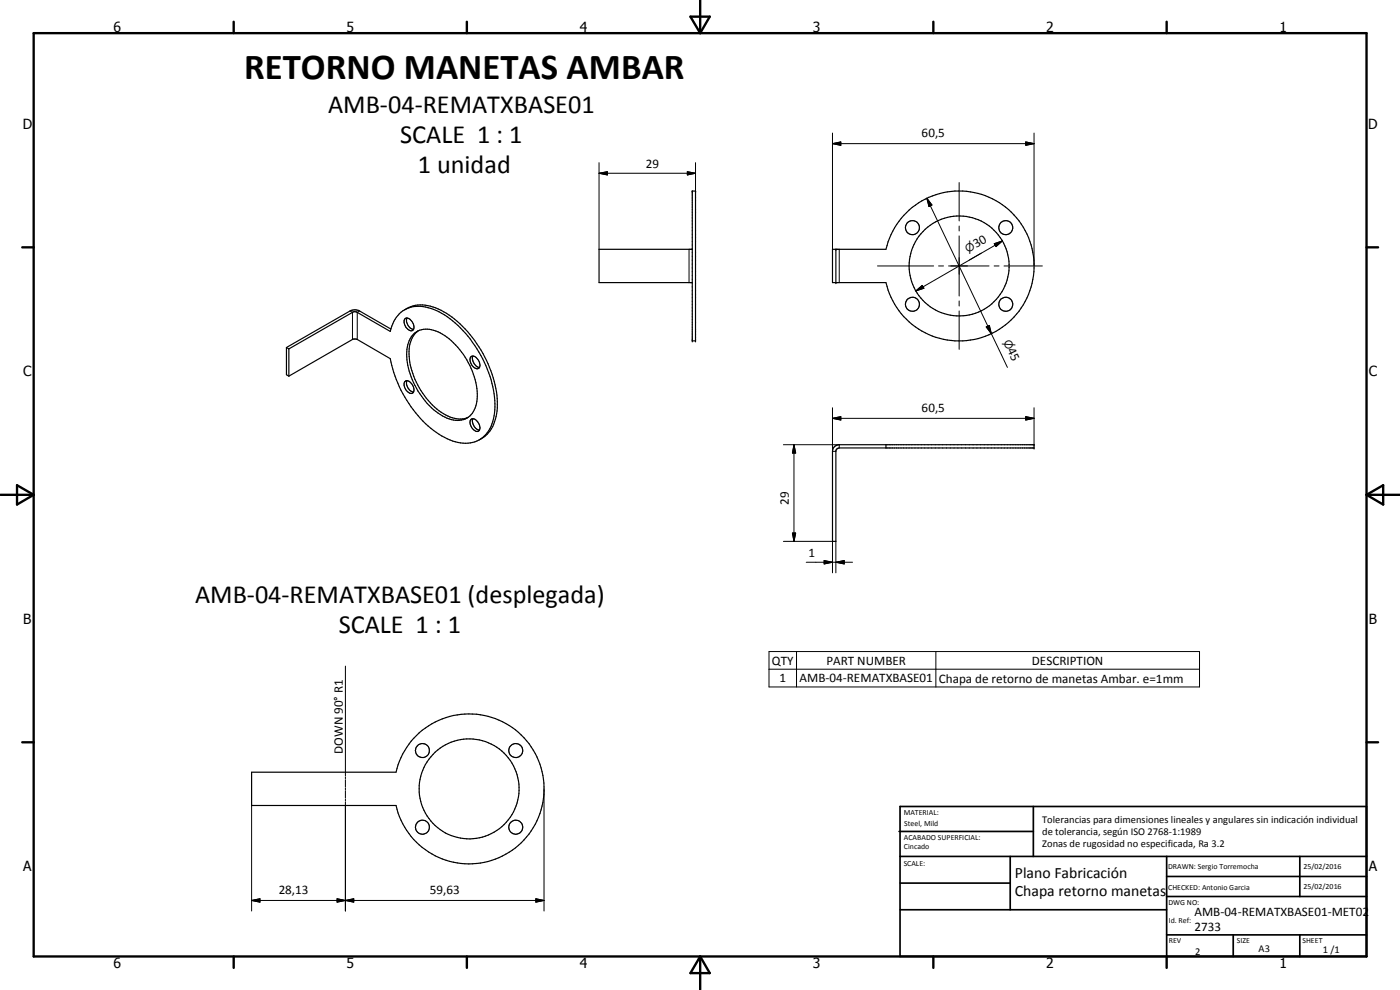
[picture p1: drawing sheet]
<svg xmlns="http://www.w3.org/2000/svg" width="420mm" height="297mm" viewBox="0 0 420 297" stroke-linecap="round" stroke-linejoin="round" font-family="sans-serif">
<g fill="none" stroke="#000" stroke-width=".35">
<path d="M207.8 57.3h.9v45h-.9zM207.8 74.8h-28v10h28M249.8 74.8h16.1a22.5 22.5 0 0 1 34.6-13.6 22.5 22.5 0 0 1 0 37.2 22.5 22.5 0 0 1-34.6-13.6h-16.1zM250.9 74.8v10M117.3 98.7l-9.4-5.4a3.1 3.1 0 0 0-2.8 0l-19.1 11M121.4 95.8a1.19 1.19 0 0 1 2 .4 1.97 1.97 0 0 1 .2 3 2.64 2.64 0 0 1-2.2-3.4zM121.4 93a10.3 10.3 0 0 1 11 .1 34.9 34.9 0 0 1 15.9 21.3 18.2 18.2 0 0 1-.8 14.3l-1.3 1.6-2.3 1.7M122.1 95.4a2.8 2.8 0 0 0 2 3.4M125.5 99.2a8.9 8.9 0 0 0-2.6 8.6 23.1 23.1 0 0 0 11.5 17 7 7 0 0 0 6.1 .4M86 104.3v8.1l.7 .5M86 104.3l.7 .4M86.7 104.7l19.7-11.2 .6 .1 10.1 5.8a8.6 8.6 0 0 1 9.1-7.5 21.3 21.3 0 0 1 13.5 8.1 34.6 34.6 0 0 1 8.8 23 10.2 10.2 0 0 1-5.4 9.3 11.6 11.6 0 0 1-10.5-1.5 35.4 35.4 0 0 1-15.5-23.2l-9.9-5.7-1-.2-19.5 11.2"/>
<path d="M86.7 104.7v8.2M121.4 114.6l.3-.3a2.43 2.43 0 0 1 2.1 3.6 2.42 2.42 0 0 1-2.5-2.3zM122.1 114.2a2.8 2.8 0 0 0 2 3.4M124.1 100.2a7 7 0 0 1 8.7 .1 22.5 22.5 0 0 1 10.3 20.1 5.9 5.9 0 0 1-8.3 5.3 21 21 0 0 1-11.4-12.6 14.8 14.8 0 0 1-.3-11.5zM141.4 107a2.39 2.39 0 0 1 2.6 3 .97 .97 0 0 1-.8 .7 .97 .97 0 0 1-1-.5 2.52 2.52 0 0 1-.8-3.2zM141.9 106.8a2.83 2.83 0 0 0 2 3.4M141.4 125.8a1.62 1.62 0 0 1 2.2 1.2 1.61 1.61 0 0 1-.2 2.5 2.61 2.61 0 0 1-2-3.7zM141.9 125.6a2.87 2.87 0 0 0 2 3.5M250.3 134.2l.9-.6 .7-.2h58.4v1l-58.9 .1-.5 .7v27.2h-1.1v-27zM265.9 133.4v1M75.5 231.7h43.4a22.5 22.5 0 0 1 34.6-13.6 22.5 22.5 0 0 1 0 37.2 22.5 22.5 0 0 1-34.6-13.6h-43.4z"/>
<circle cx="273.8" cy="68.3" r="2.11"/>
<circle cx="287.8" cy="79.8" r="15"/>
<circle cx="301.8" cy="68.3" r="2.12"/>
<circle cx="273.8" cy="91.3" r="2.1"/>
<circle cx="301.9" cy="91.3" r="2.1"/>
<circle cx="126.8" cy="225.2" r="2.1"/>
<circle cx="140.8" cy="236.7" r="15"/>
<circle cx="154.8" cy="225.2" r="2.11"/>
<circle cx="126.8" cy="248.2" r="2.09"/>
<circle cx="154.8" cy="248.2" r="2.1"/>
</g>
<g fill="#000">
<circle cx="207.8" cy="57.3" r=".18"/>
<circle cx="208.7" cy="57.3" r=".18"/>
<circle cx="250.9" cy="74.8" r=".18"/>
<circle cx="250.9" cy="84.8" r=".18"/>
<circle cx="207.8" cy="102.3" r=".18"/>
<circle cx="208.7" cy="102.3" r=".18"/>
<circle cx="310.3" cy="134.4" r=".18"/>
<circle cx="310.3" cy="133.4" r=".18"/>
</g>
<g fill="none" stroke="#000" stroke-width=".3">
<path d="M249.8 39.9v34.9M310.3 39.9v39.8M179.8 52l2.5-.5v1zM179.8 52h28.9M179.8 48.8v26M206.3 51.5l2.4 .5-2.4 .5zM208.7 48.8v8.5M249.8 43.1l2.5-.5v1zM249.8 43.1h60.5M278.2 59.5l1.5 2-.9 .5zM278.2 59.5l19.3 40.6M287.9 54.8v11.5"/>
<path d="M307.8 42.6l2.5 .5-2.5 .5zM206.8 74.8v10M251.9 74.8v10M263.3 79.8h16.9M281.7 79.8h1.5M284.7 79.8h12.1M287.9 67.8v1.5M287.9 70.8v18M294.5 75.9l-3.6 2.1M298.4 79.8h1.4M298.4 73.1l2.4-.8-1.9 1.7zM300.8 72.3l-25.9 15"/>
<path d="M301.3 79.8h11.5M105.1 93.3l.7 .4v8.2M107.9 93.3l-.7 .4v8.2M274.9 87.3l1.9-1.7 .5 .9zM287.9 90.3v1.5M287.9 93.3v11.5M296 98.1l.9-.4 .6 2.4zM297.5 100.1l4.8 10.1M235.1 133.4h16.8v1M238.3 133.4l.5 2.5h-1zM238.3 133.4v29M249.8 125.5l2.5-.5v1z"/>
<path d="M249.8 122.3v13.1h1.1M249.8 125.5h60.5M307.8 125l2.5 .5-2.5 .5zM310.3 122.3v11.1M237.8 159.9h1l-.5 2.5zM235.1 162.4h14.7v9.5M242 168.7h13.9M247.3 168.2l2.5 .5-2.5 .5zM250.9 168.7l2.5-.5v1zM250.9 162.4v9.5M103.7 199.9v32.9M230.8 195.5h129.2v10.6h-129.2z"/>
<path d="M239 195.5v10.6M280.9 195.5v10.6M230.8 200.8h129.2M103.7 233.1v.5M103.7 233.9v2.2M103.7 236.4v.6M103.7 237.2v2.3M103.7 239.8v.5M163.3 236.7v36.6M75.5 241.7v31.6M103.7 240.6v32.7M75.5 270.2l2.5-.5v1z"/>
<path d="M75.5 270.2h87.8M101.2 269.7l2.5 .5-2.5 .5zM101.2 269.7l5 1v-1l-5 1zM103.7 270.2l2.5-.5v1zM160.8 269.7l2.5 .5-2.5 .5z"/>
</g>
<g fill="none" stroke="#000" stroke-width=".71">
<path d="M10.1 9.9h400v277.1h-400zM70.1 6.5v3.4M140.1 6.5v3.4M207.2 5h5.8l-2.9 4.9zM210.1 0v9.9M280.1 6.5v3.4M350.1 6.5v3.4M6.7 74.2h3.4M410.1 74.2h3.5M.1 148.5h10M5.1 145.6l5 2.9-5 2.9zM410.1 148.5h10"/>
<path d="M410.1 148.5l5-2.9v5.8zM6.7 222.7h3.4M410.1 222.7h3.5M70.1 287v3.4M140.1 287v3.4M210.1 287v10M210.1 287l2.9 5h-5.8zM280.1 287v3.4M350.1 287v3.4"/>
</g>
<g fill="none" stroke="#000" stroke-width=".51">
<path d="M269.8 249.5h40.3M270.1 242h140v45h-140zM270.1 257h140M303.2 257v16M310.1 242v15M350.1 257v30M390.1 257v12M270.1 265h33.1M270.1 273h80M350.1 269h60M350.1 263h60M350.1 280.5h60"/>
<path d="M370.1 280.5v6.5M390.1 280.5v6.5"/>
</g>
<g fill="#000">
<path d="M179.8 52l2.5-.5v1zM206.3 51.5l2.4 .5-2.4 .5zM249.8 43.1l2.5-.5v1zM307.8 42.6l2.5 .5-2.5 .5zM278.2 59.5l1.5 2-.9 .5zM298.4 73.1l2.4-.8-1.9 1.7zM274.9 87.3l1.9-1.7 .5 .9zM296 98.1l.9-.4 .6 2.4zM238.3 133.4l.5 2.5h-1zM249.8 125.5l2.5-.5v1zM307.8 125l2.5 .5-2.5 .5zM237.8 159.9h1l-.5 2.5z"/>
<path d="M247.3 168.2l2.5 .5-2.5 .5zM250.9 168.7l2.5-.5v1zM75.5 270.2l2.5-.5v1zM101.2 269.7l2.5 .5-2.5 .5zM103.7 270.2l2.5-.5v1zM160.8 269.7l2.5 .5-2.5 .5z"/>
</g>
<text font-size="11" x="73.3" y="23.8">RETORNO MANETAS AMBAR</text>
<g font-size="7.9">
<text x="98.5" y="33.8">AMB-04-REMATXBASE01</text>
<text x="120.1" y="42.8">SCALE 1 : 1</text>
<text x="125.4" y="51.8">1 unidad</text>
<text x="58.5" y="181">AMB-04-REMATXBASE01 (desplegada)</text>
<text x="101.7" y="189.9">SCALE 1 : 1</text>
</g>
<g font-size="4.7">
<text x="304.6" y="263.5">Plano Fabricación</text>
<text x="304.6" y="268.9">Chapa retorno manetas</text>
</g>
<g font-size="4.2">
<text x="34" y="9.6">6</text>
<text x="104" y="9.6">5</text>
<text x="174" y="9.6">4</text>
<text x="244" y="9.6">3</text>
<text x="314" y="9.6">2</text>
<text x="384" y="9.6">1</text>
<text x="6.8" y="38.7">D</text>
<text x="410.6" y="38.7">D</text>
<text x="7" y="112.9">C</text>
<text x="410.8" y="112.9">C</text>
<text x="7" y="187.1">B</text>
<text x="410.8" y="187.1">B</text>
<text x="7" y="261.4">A</text>
<text x="410.8" y="261.4">A</text>
<text x="34" y="290.4">6</text>
<text x="104" y="290.4">5</text>
<text x="174" y="290.4">4</text>
<text x="244" y="290.4">3</text>
<text x="314" y="290.4">2</text>
<text x="384" y="290.4">1</text>
</g>
<g font-size="3.9">
<text x="276.6" y="41.1">60,5</text>
<text x="193.8" y="50.5">29</text>
<text x="292.9" y="74.4" transform="rotate(-30 292.9 74.4)">30</text>
<text x="302.2" y="105" transform="rotate(64 302.2 105)">45</text>
<text x="276.6" y="123.5">60,5</text>
<text x="236.7" y="151.4" transform="rotate(-90 236.7 151.4)">29</text>
<text x="242.7" y="167.2">1</text>
<text x="231.7" y="199.4">QTY</text>
<text x="248" y="199.4">PART NUMBER</text>
<text x="309.7" y="199.4">DESCRIPTION</text>
<text x="233.9" y="204.7">1</text>
<text x="240" y="204.7">AMB-04-REMATXBASE01</text>
<text x="281.8" y="204.8">Chapa de retorno de manetas Ambar. e=1mm</text>
<text x="102.9" y="226.1" transform="rotate(-90 102.9 226.1)">DOWN 90° R1</text>
<text x="83.6" y="268.1">28,13</text>
<text x="129" y="268.1">59,63</text>
<text x="358.5" y="275">AMB-04-REMATXBASE01-MET02</text>
<text x="358.5" y="279.4">2733</text>
</g>
<g font-size="3.3">
<text x="290.5" y="75.8" transform="rotate(-30 290.5 75.8)">n</text>
<text x="301.1" y="102.5" transform="rotate(64 301.1 102.5)">n</text>
</g>
<g font-size="3.1">
<text x="312.7" y="246.8">Tolerancias para dimensiones lineales y angulares sin indicación individual</text>
<text x="312.7" y="250.4">de tolerancia, según ISO 2768-1:1989</text>
<text x="312.7" y="254">Zonas de rugosidad no especificada, Ra 3.2</text>
<text x="358.7" y="286.5">2</text>
<text x="377.7" y="285.6">A3</text>
<text x="397" y="285.9">1 /1</text>
</g>
<g font-size="2.4">
<text x="271.2" y="244.4">MATERIAL:</text>
<text x="271.3" y="252">ACABADO SUPERFICIAL:</text>
<text x="271.4" y="247.9">Steel, Mild</text>
<text x="271.3" y="254.6">Cincado</text>
<text x="271.2" y="259.7">SCALE:</text>
<text x="350.6" y="260.8">DRAWN: Sergio Torremocha</text>
<text x="391.2" y="260.6">25/02/2016</text>
<text x="350.6" y="267">CHECKED: Antonio Garcia</text>
<text x="391.2" y="266.7">25/02/2016</text>
<text x="350.6" y="271.4">DWG NO:</text>
<text x="350.8" y="276.9">Id. Ref:</text>
<text x="350.8" y="282.8">REV</text>
<text x="371.2" y="282.9">SIZE</text>
<text x="390.9" y="282.9">SHEET</text>
</g>
</svg>
